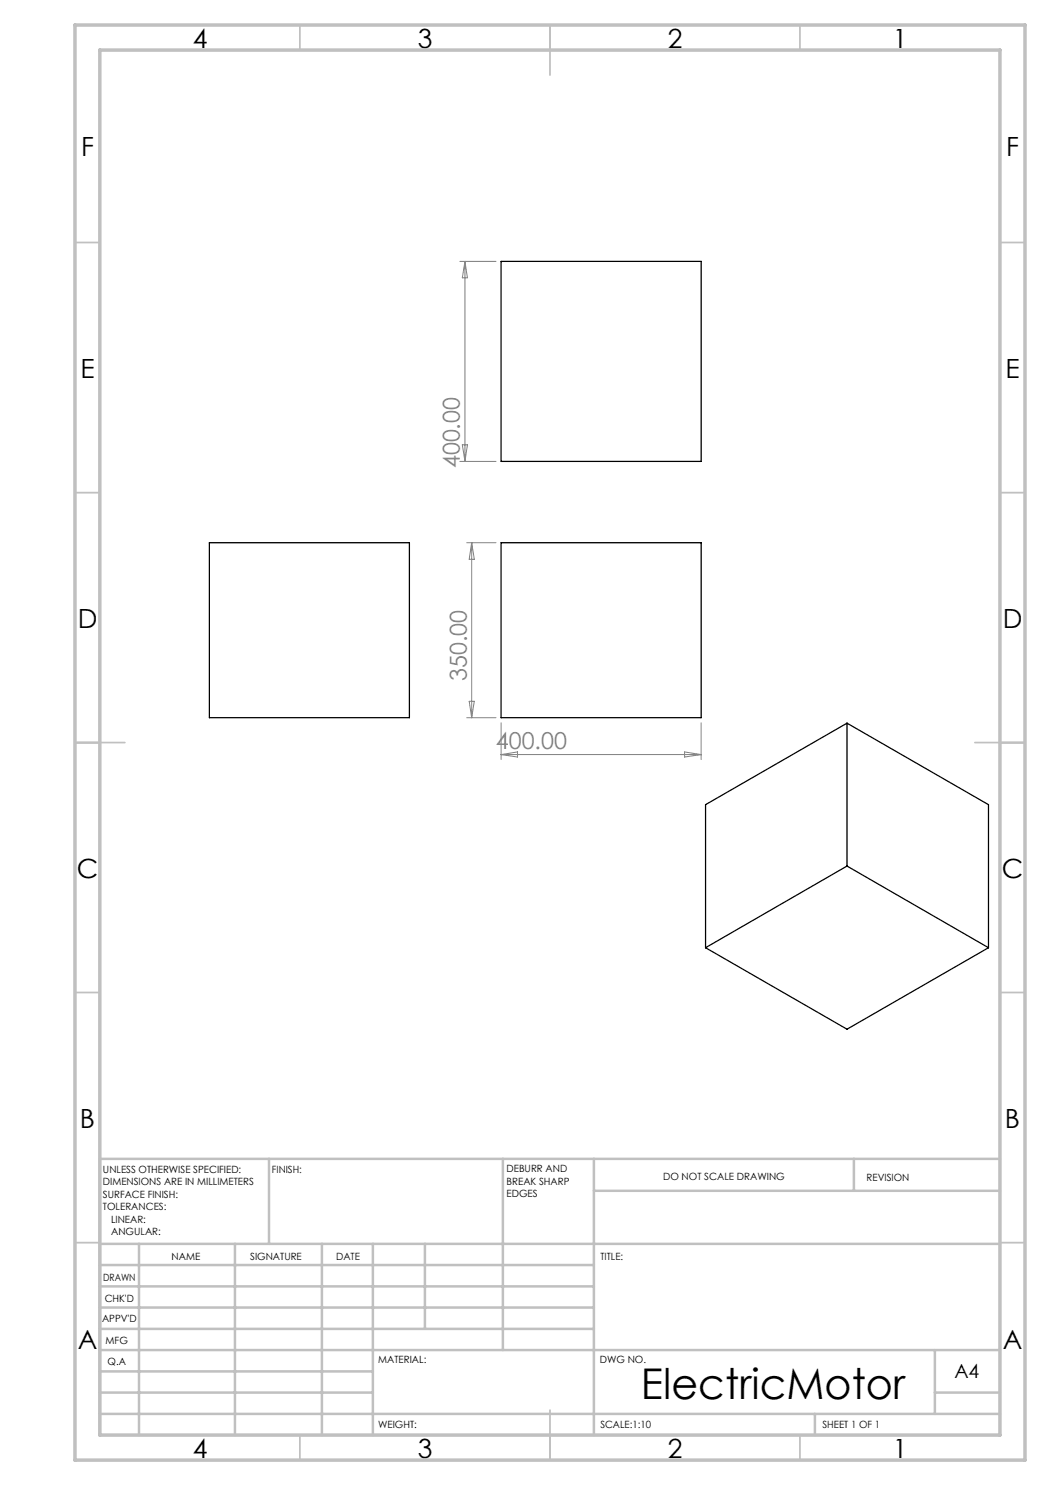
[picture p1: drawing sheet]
<svg xmlns="http://www.w3.org/2000/svg" width="210mm" height="297mm" viewBox="0 0 210 297" stroke-linecap="round" stroke-linejoin="round" font-family="sans-serif">
<path d="M100.2 52.3h40v40h-40zM41.9 108.5h40v35h-40zM100.2 108.5h40v35h-40zM169.4 144.6v28.6M169.4 144.6l28.3 16.3v28.6M169.4 144.6l-28.3 16.3v28.6M169.4 173.2l-28.3 16.3M169.4 173.2l28.3 16.3M141.1 189.5l28.3 16.3 28.3-16.3" fill="none" stroke="#000" stroke-width=".25"/>
<g fill="none" stroke="#c0c0c0" stroke-width=".35">
<path d="M60 5v5M110 5v10M160 5v5M15 48.5h5M200 48.5h5M15 98.5h5M200 98.5h5M15 148.5h10M195 148.5h10M15 198.5h5M200 198.5h5M15 248.5h5"/>
<path d="M200 248.5h5M60 287v5M110 282v10M160 287v5"/>
</g>
<g fill="none" stroke="#c0c0c0" stroke-width=".5">
<path d="M53.8 231.8v17M100.6 231.8v38.2M118.8 231.8v55.2M118.8 238.2h81.2M170.8 231.8v6.4M200 231.8h-180v55.2M20 248.8h180M20 257.3h98.8M20 253h98.8M27.8 248.8v38.2M47 248.8v38.2M64.4 248.8v38.2"/>
<path d="M74.6 248.8v38.2M85 248.8v17M20 265.8h98.8M20 261.5h98.8M20 278.5h54.6M20 274.3h54.6M20 270h180M187 278.5h13M187 270v12.8M20 282.8h180M163 282.8v4.2"/>
</g>
<path d="M15 5h190v287h-190zM20 10h180v277h-180z" fill="none" stroke="#c0c0c0" stroke-width=".7"/>
<g fill="none" stroke="#808080" stroke-width=".2">
<path d="M92 52.3h7.2M93 52.3v40M93 52.3l.5 3.3h-1zM92 92.3h7.2M92.5 89h1l-.5 3.3zM93.3 108.5h5.9M94.3 108.5v35M94.3 108.5l.6 3.4h-1.1zM93.3 143.5h5.9M93.8 140.3h1.1l-.6 3.2zM100.2 144.6v7.3M100.2 150.9h40"/>
<path d="M100.2 150.9l3.3-.5v1zM136.9 150.4l3.3 .5-3.3 .5zM140.2 144.6v7.3"/>
</g>
<text font-size="8.5" x="128.2" y="279.7">ElectricMotor</text>
<g font-size="5.3">
<text x="38.5" y="9.5">4</text>
<text x="83.5" y="9.5">3</text>
<text x="133.6" y="9.5">2</text>
<text x="178.6" y="9.5">1</text>
<text x="16.2" y="31.3">F</text>
<text x="201.2" y="31.3">F</text>
<text x="16.1" y="75.5">E</text>
<text x="201.1" y="75.5">E</text>
<text x="15.5" y="125.5">D</text>
<text x="200.5" y="125.5">D</text>
<text x="15.4" y="175.5">C</text>
<text x="200.4" y="175.5">C</text>
<text x="16" y="225.5">B</text>
<text x="201" y="225.5">B</text>
<text x="15.5" y="269.8">A</text>
<text x="200.5" y="269.8">A</text>
<text x="38.5" y="291.5">4</text>
<text x="83.5" y="291.5">3</text>
<text x="133.6" y="291.5">2</text>
<text x="178.6" y="291.5">1</text>
</g>
<g font-size="4.7" fill="#808080">
<text x="92" y="93.7" transform="rotate(-90 92 93.7)">400.00</text>
<text x="93.4" y="136.2" transform="rotate(-90 93.4 136.2)">350.00</text>
<text x="99.2" y="149.9">400.00</text>
</g>
<text font-size="3.9" x="190.9" y="275.5">A4</text>
<g font-size="2">
<text x="20.6" y="234.6">UNLESS OTHERWISE SPECIFIED:</text>
<text x="20.6" y="237.1">DIMENSIONS ARE IN MILLIMETERS</text>
<text x="20.6" y="239.6">SURFACE FINISH:</text>
<text x="54.4" y="234.6">FINISH:</text>
<text x="101.3" y="234.5">DEBURR AND</text>
<text x="101.3" y="237">BREAK SHARP</text>
<text x="101.3" y="239.5">EDGES</text>
<text x="132.6" y="236">DO NOT SCALE DRAWING</text>
<text x="173.3" y="236.2">REVISION</text>
<text x="20.6" y="242.1">TOLERANCES:</text>
<text x="22.2" y="244.6">LINEAR:</text>
<text x="22.2" y="247.1">ANGULAR:</text>
<text x="34.3" y="252">NAME</text>
<text x="50" y="251.9">SIGNATURE</text>
<text x="67.2" y="251.9">DATE</text>
<text x="120.1" y="251.9">TITLE:</text>
<text x="20.6" y="256.1">DRAWN</text>
<text x="20.9" y="260.3">CHK'D</text>
<text x="20.4" y="264.4">APPV'D</text>
<text x="21.1" y="268.8">MFG</text>
<text x="21.5" y="273">Q.A</text>
<text x="75.6" y="272.5">MATERIAL:</text>
<text x="120" y="272.5">DWG NO.</text>
<text x="75.6" y="285.5">WEIGHT:</text>
<text x="120.1" y="285.6">SCALE:1:10</text>
<text x="164.5" y="285.6">SHEET 1 OF 1</text>
</g>
</svg>
